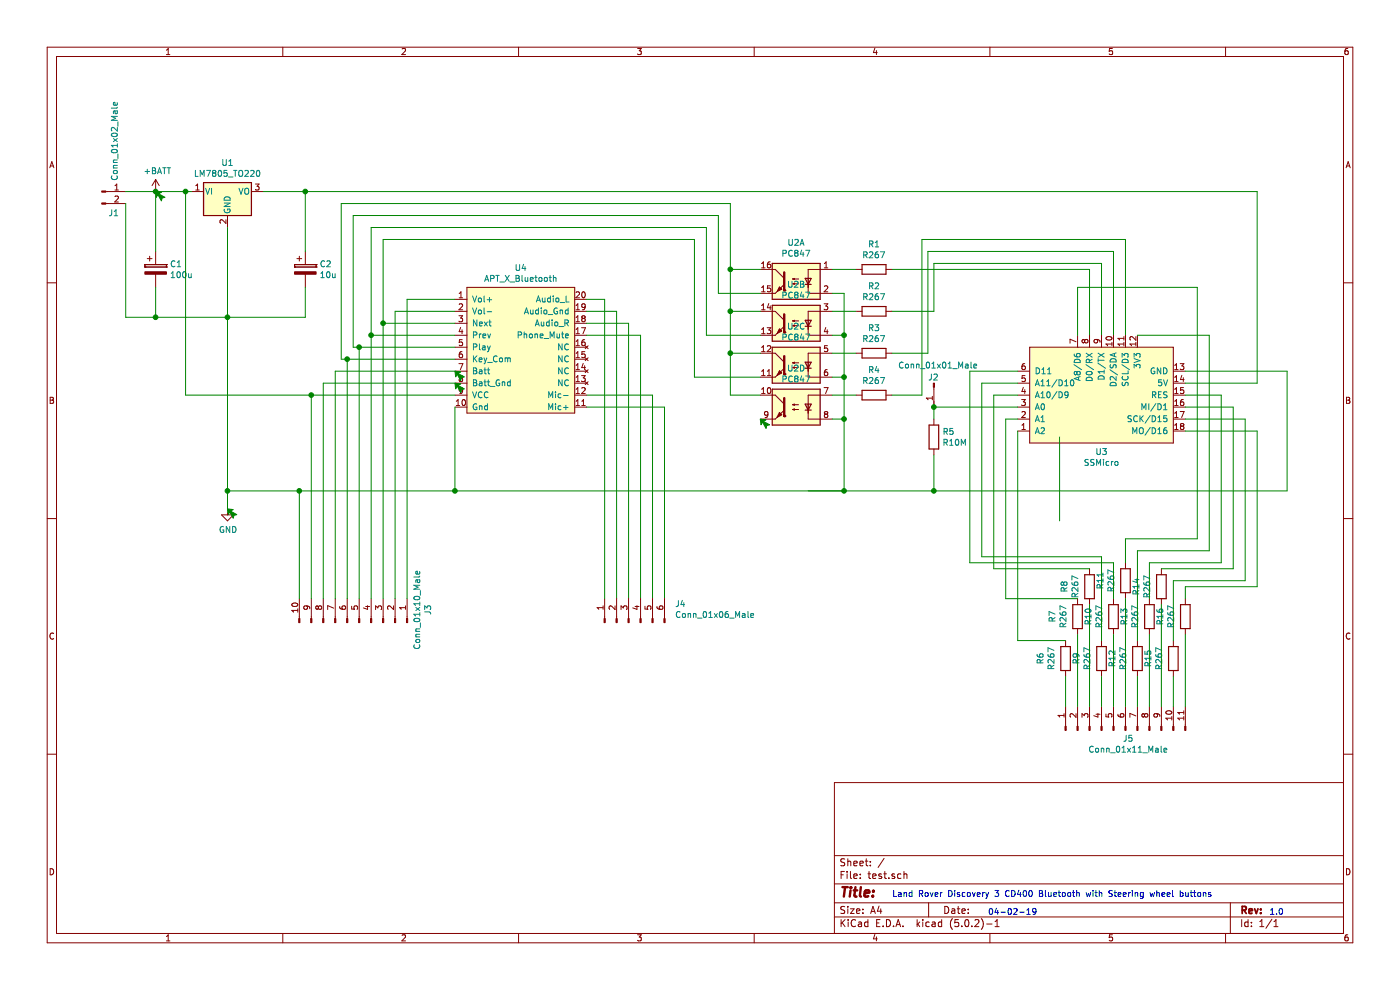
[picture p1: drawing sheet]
EESchema Schematic File Version 4
LIBS:test-cache
EELAYER 26 0
EELAYER END
$Descr A4 11693 8268
encoding utf-8
Sheet 1 1
Title ""
Date ""
Rev ""
Comp ""
Comment1 ""
Comment2 ""
Comment3 ""
Comment4 ""
$EndDescr
$Comp
L power:GND #PWR02
U 1 1
P 1900 4250
F 0 "#PWR02" H 1900 4000 50  0001 C CNN
F 1 "GND" H 1905 4077 50  0000 C CNN
F 2 "" H 1900 4250 50  0001 C CNN
F 3 "" H 1900 4250 50  0001 C CNN
	1    1900 4250
	1    0    0    -1  
$EndComp
$Comp
L Regulator_Linear:LM7805_TO220 U1
U 1 1
P 1900 1600
F 0 "U1" H 1900 1842 50  0000 C CNN
F 1 "LM7805_TO220" H 1900 1751 50  0000 C CNN
F 2 "Package_TO_SOT_THT:TO-220-3_Vertical" H 1900 1825 50  0001 C CIN
F 3 "http://www.fairchildsemi.com/ds/LM/LM7805.pdf" H 1900 1550 50  0001 C CNN
	1    1900 1600
	1    0    0    -1  
$EndComp
$Comp
L Device:CP C1
U 1 1
P 1300 2250
F 0 "C1" H 1418 2296 50  0000 L CNN
F 1 "100u" H 1418 2205 50  0000 L CNN
F 2 "Capacitor_THT:CP_Radial_D8.0mm_P3.80mm" H 1338 2100 50  0001 C CNN
F 3 "~" H 1300 2250 50  0001 C CNN
	1    1300 2250
	1    0    0    -1  
$EndComp
$Comp
L Device:CP C2
U 1 1
P 2550 2250
F 0 "C2" H 2668 2296 50  0000 L CNN
F 1 "10u" H 2668 2205 50  0000 L CNN
F 2 "Capacitor_THT:CP_Radial_D8.0mm_P3.80mm" H 2588 2100 50  0001 C CNN
F 3 "~" H 2550 2250 50  0001 C CNN
	1    2550 2250
	1    0    0    -1  
$EndComp
Wire Wire Line
	2200 1600 2550 1600
Wire Wire Line
	1900 1900 1900 2650
Wire Wire Line
	2550 2100 2550 1600
Wire Wire Line
	2550 2400 2550 2650
Wire Wire Line
	2550 2650 1900 2650
Connection ~ 1900 2650
Wire Wire Line
	1900 2650 1300 2650
Wire Wire Line
	1300 2650 1300 2400
Wire Wire Line
	1300 2100 1300 1600
Connection ~ 1300 1600
Wire Wire Line
	1300 1600 1550 1600
$Comp
L Device:R R5
U 1 1
P 7800 3650
F 0 "R5" H 7870 3696 50  0000 L CNN
F 1 "R10M" H 7870 3605 50  0000 L CNN
F 2 "Resistor_THT:R_Axial_DIN0204_L3.6mm_D1.6mm_P5.08mm_Horizontal" V 7730 3650 50  0001 C CNN
F 3 "~" H 7800 3650 50  0001 C CNN
	1    7800 3650
	1    0    0    -1  
$EndComp
$Comp
L Isolator:PC847 U2
U 1 1
P 6650 2350
F 0 "U2" H 6650 2675 50  0000 C CNN
F 1 "PC847" H 6650 2584 50  0000 C CNN
F 2 "Package_DIP:DIP-16_W7.62mm" H 6450 2150 50  0001 L CIN
F 3 "http://www.soselectronic.cz/a_info/resource/d/pc817.pdf" H 6650 2350 50  0001 L CNN
	1    6650 2350
	-1   0    0    -1  
$EndComp
$Comp
L Isolator:PC847 U2
U 2 1
P 6650 2700
F 0 "U2" H 6650 3025 50  0000 C CNN
F 1 "PC847" H 6650 2934 50  0000 C CNN
F 2 "Package_DIP:DIP-16_W7.62mm" H 6450 2500 50  0001 L CIN
F 3 "http://www.soselectronic.cz/a_info/resource/d/pc817.pdf" H 6650 2700 50  0001 L CNN
	2    6650 2700
	-1   0    0    -1  
$EndComp
$Comp
L Isolator:PC847 U2
U 3 1
P 6650 3050
F 0 "U2" H 6650 3375 50  0000 C CNN
F 1 "PC847" H 6650 3284 50  0000 C CNN
F 2 "Package_DIP:DIP-16_W7.62mm" H 6450 2850 50  0001 L CIN
F 3 "http://www.soselectronic.cz/a_info/resource/d/pc817.pdf" H 6650 3050 50  0001 L CNN
	3    6650 3050
	-1   0    0    -1  
$EndComp
$Comp
L Isolator:PC847 U2
U 4 1
P 6650 3400
F 0 "U2" H 6650 3725 50  0000 C CNN
F 1 "PC847" H 6650 3634 50  0000 C CNN
F 2 "Package_DIP:DIP-16_W7.62mm" H 6450 3200 50  0001 L CIN
F 3 "http://www.soselectronic.cz/a_info/resource/d/pc817.pdf" H 6650 3400 50  0001 L CNN
	4    6650 3400
	-1   0    0    -1  
$EndComp
$Comp
L Device:R R1
U 1 1
P 7300 2250
F 0 "R1" V 7507 2250 50  0000 C CNN
F 1 "R267" V 7416 2250 50  0000 C CNN
F 2 "Resistor_THT:R_Axial_DIN0204_L3.6mm_D1.6mm_P5.08mm_Horizontal" V 7230 2250 50  0001 C CNN
F 3 "~" H 7300 2250 50  0001 C CNN
	1    7300 2250
	0    -1   -1   0   
$EndComp
$Comp
L Device:R R2
U 1 1
P 7300 2600
F 0 "R2" V 7507 2600 50  0000 C CNN
F 1 "R267" V 7416 2600 50  0000 C CNN
F 2 "Resistor_THT:R_Axial_DIN0204_L3.6mm_D1.6mm_P5.08mm_Horizontal" V 7230 2600 50  0001 C CNN
F 3 "~" H 7300 2600 50  0001 C CNN
	1    7300 2600
	0    -1   -1   0   
$EndComp
$Comp
L Device:R R3
U 1 1
P 7300 2950
F 0 "R3" V 7507 2950 50  0000 C CNN
F 1 "R267" V 7416 2950 50  0000 C CNN
F 2 "Resistor_THT:R_Axial_DIN0204_L3.6mm_D1.6mm_P5.08mm_Horizontal" V 7230 2950 50  0001 C CNN
F 3 "~" H 7300 2950 50  0001 C CNN
	1    7300 2950
	0    -1   -1   0   
$EndComp
$Comp
L Device:R R4
U 1 1
P 7300 3300
F 0 "R4" V 7507 3300 50  0000 C CNN
F 1 "R267" V 7416 3300 50  0000 C CNN
F 2 "Resistor_THT:R_Axial_DIN0204_L3.6mm_D1.6mm_P5.08mm_Horizontal" V 7230 3300 50  0001 C CNN
F 3 "~" H 7300 3300 50  0001 C CNN
	1    7300 3300
	0    -1   -1   0   
$EndComp
Wire Wire Line
	6950 2450 7050 2450
Wire Wire Line
	7050 2800 6950 2800
Wire Wire Line
	7050 3150 6950 3150
Connection ~ 7050 2800
Wire Wire Line
	7050 3500 6950 3500
Connection ~ 7050 3150
Wire Wire Line
	7050 3500 7050 4100
Connection ~ 7050 3500
Connection ~ 7050 4100
Wire Wire Line
	7800 3800 7800 4100
Connection ~ 7800 4100
Wire Wire Line
	7800 3350 7800 3400
Wire Wire Line
	9400 2800 9400 2000
Wire Wire Line
	7700 2000 7700 3300
Wire Wire Line
	9300 2800 9300 2100
Wire Wire Line
	7750 2100 7750 2950
Wire Wire Line
	9200 2800 9200 2200
Wire Wire Line
	7800 2200 7800 2600
Wire Wire Line
	9100 2800 9100 2250
$Comp
L MCU_Module_Modified:SSMicro U3
U 1 1
P 9250 3000
F 0 "U3" H 9200 2228 50  0000 C CNN
F 1 "SSMicro" H 9200 2137 50  0000 C CNN
F 2 "SS_Micro:SS_Micro" H 8650 3150 50  0001 C CNN
F 3 "" H 8650 3150 50  0001 C CNN
	1    9250 3000
	1    0    0    -1  
$EndComp
Wire Wire Line
	9900 3100 10750 3100
Wire Wire Line
	10750 3100 10750 4100
Wire Wire Line
	9900 3200 10500 3200
Wire Wire Line
	10500 1600 10500 3200
Connection ~ 7800 3400
Wire Wire Line
	7800 3400 7800 3500
Wire Wire Line
	7450 2600 7800 2600
Wire Wire Line
	7450 2950 7750 2950
Wire Wire Line
	7450 3300 7700 3300
Wire Wire Line
	7700 2000 9400 2000
Wire Wire Line
	7800 2200 9200 2200
Wire Wire Line
	7450 2250 9100 2250
Wire Wire Line
	7750 2100 9300 2100
$Comp
L Connector:Conn_01x01_Male J2
U 1 1
P 7800 3200
F 0 "J2" V 7750 3150 50  0000 L CNN
F 1 "Conn_01x01_Male" V 7650 2900 50  0000 L CNN
F 2 "Connector_PinHeader_2.54mm:PinHeader_1x01_P2.54mm_Vertical" H 7800 3200 50  0001 C CNN
F 3 "~" H 7800 3200 50  0001 C CNN
	1    7800 3200
	0    1    1    0   
$EndComp
Wire Wire Line
	1900 2650 1900 4100
Wire Wire Line
	1900 4100 2500 4100
Connection ~ 1900 4100
Wire Wire Line
	1900 4100 1900 4250
Wire Wire Line
	2550 1600 10500 1600
Connection ~ 2550 1600
Wire Wire Line
	7050 2450 7050 2800
Wire Wire Line
	7050 2800 7050 3150
Wire Wire Line
	7050 3150 7050 3500
Wire Wire Line
	7150 2250 6950 2250
Wire Wire Line
	7150 2600 6950 2600
Wire Wire Line
	7150 2950 6950 2950
Wire Wire Line
	7150 3300 6950 3300
Text Notes 7450 7500 0    50   ~ 0
Land Rover Discovery 3 CD400 Bluetooth with Steering wheel buttons
Text Notes 8250 7650 0    50   ~ 0
04-02-19
Text Notes 10600 7650 0    50   ~ 0
1.0
$Comp
L Connector:Conn_01x02_Male J1
U 1 1
P 850 1600
F 0 "J1" H 950 1450 50  0000 C TNN
F 1 "Conn_01x02_Male" V 956 1687 50  0000 L CNN
F 2 "Connector_PinHeader_2.54mm:PinHeader_1x02_P2.54mm_Vertical" H 850 1600 50  0001 C CNN
F 3 "~" H 850 1600 50  0001 C CNN
	1    850  1600
	1    0    0    -1  
$EndComp
Wire Wire Line
	1300 2650 1050 2650
Wire Wire Line
	1050 2650 1050 1700
Connection ~ 1300 2650
Wire Wire Line
	1050 1600 1300 1600
$Comp
L power:+BATT #PWR01
U 1 1
P 1300 1600
F 0 "#PWR01" H 1300 1450 50  0001 C CNN
F 1 "+BATT" H 1315 1773 50  0000 C CNN
F 2 "" H 1300 1600 50  0001 C CNN
F 3 "" H 1300 1600 50  0001 C CNN
	1    1300 1600
	1    0    0    -1  
$EndComp
$Comp
L MCU_Module_Modified:APT_X_Bluetooth U4
U 1 1
P 4350 2050
F 0 "U4" H 4350 1865 50  0000 C CNN
F 1 "APT_X_Bluetooth" H 4350 1774 50  0000 C CNN
F 2 "SS_Micro:DIP-20_1200_ELL" H 4350 2050 50  0001 C CNN
F 3 "" H 4350 2050 50  0001 C CNN
	1    4350 2050
	1    0    0    -1  
$EndComp
Connection ~ 1550 1600
Wire Wire Line
	1550 1600 1600 1600
Wire Wire Line
	3800 3300 2600 3300
Wire Wire Line
	1550 3300 1550 1600
Wire Wire Line
	3800 3400 3800 4100
Connection ~ 3800 4100
Wire Wire Line
	3800 3000 2900 3000
Wire Wire Line
	2850 3000 2850 1700
Wire Wire Line
	2850 1700 6100 1700
Wire Wire Line
	6100 1700 6100 2250
Wire Wire Line
	6100 2250 6350 2250
Wire Wire Line
	6350 2600 6100 2600
Wire Wire Line
	6100 2600 6100 2250
Connection ~ 6100 2250
Wire Wire Line
	6350 2950 6100 2950
Wire Wire Line
	6100 2950 6100 2600
Connection ~ 6100 2600
Wire Wire Line
	6350 3300 6100 3300
Wire Wire Line
	6100 3300 6100 2950
Connection ~ 6100 2950
Wire Wire Line
	6350 2450 6000 2450
Wire Wire Line
	6000 2450 6000 1800
Wire Wire Line
	6000 1800 2950 1800
Wire Wire Line
	2950 1800 2950 2900
Wire Wire Line
	2950 2900 3000 2900
Wire Wire Line
	6350 2800 5900 2800
Wire Wire Line
	5900 2800 5900 1900
Wire Wire Line
	5900 1900 3100 1900
Wire Wire Line
	3100 1900 3100 2800
Wire Wire Line
	3100 2800 3800 2800
Wire Wire Line
	5800 3150 5800 2000
Wire Wire Line
	5800 2000 3200 2000
Wire Wire Line
	3200 2000 3200 2700
Wire Wire Line
	3200 2700 3800 2700
Wire Wire Line
	5800 3150 6350 3150
$Comp
L Connector:Conn_01x10_Male J3
U 1 1
P 3000 5200
F 0 "J3" H 3106 5778 50  0000 C CNN
F 1 "Conn_01x10_Male" H 3106 5687 50  0000 C CNN
F 2 "Connector_PinHeader_2.54mm:PinHeader_1x10_P2.54mm_Vertical" H 3000 5200 50  0001 C CNN
F 3 "~" H 3000 5200 50  0001 C CNN
	1    3000 5200
	0    1    -1   0   
$EndComp
Wire Wire Line
	3800 2500 3400 2500
Wire Wire Line
	3400 2500 3400 5000
Wire Wire Line
	3800 2600 3300 2600
Wire Wire Line
	3300 2600 3300 5000
Wire Wire Line
	3200 2700 3200 5000
Connection ~ 3200 2700
Wire Wire Line
	3100 2800 3100 5000
Connection ~ 3100 2800
Wire Wire Line
	3000 5000 3000 2900
Connection ~ 3000 2900
Wire Wire Line
	3000 2900 3800 2900
Wire Wire Line
	2900 5000 2900 3000
Connection ~ 2900 3000
Wire Wire Line
	2900 3000 2850 3000
Wire Wire Line
	3800 3100 2800 3100
Wire Wire Line
	2800 3100 2800 5000
Wire Wire Line
	3800 3200 2700 3200
Wire Wire Line
	2700 3200 2700 5000
Wire Wire Line
	2600 5000 2600 3300
Connection ~ 2600 3300
Wire Wire Line
	2600 3300 1550 3300
Wire Wire Line
	2500 5000 2500 4100
Connection ~ 2500 4100
Wire Wire Line
	2500 4100 3800 4100
Wire Wire Line
	5050 2500 4900 2500
Wire Wire Line
	5150 2600 4900 2600
Wire Wire Line
	5250 5000 5250 2700
Wire Wire Line
	5250 2700 4900 2700
Wire Wire Line
	5350 5000 5350 2800
Wire Wire Line
	5350 2800 4900 2800
Wire Wire Line
	5450 5000 5450 3300
Wire Wire Line
	5450 3300 4900 3300
Wire Wire Line
	5550 5000 5550 3400
Wire Wire Line
	5550 3400 4900 3400
Wire Wire Line
	5150 2600 5150 5000
$Comp
L Connector:Conn_01x06_Male J4
U 1 1
P 5250 5200
F 0 "J4" V 5403 4813 50  0000 R CNN
F 1 "Conn_01x06_Male" V 5312 4813 50  0000 R CNN
F 2 "Connector_PinHeader_2.54mm:PinHeader_1x06_P2.54mm_Vertical" H 5250 5200 50  0001 C CNN
F 3 "~" H 5250 5200 50  0001 C CNN
	1    5250 5200
	0    -1   -1   0   
$EndComp
Wire Wire Line
	5050 2500 5050 5000
$Comp
L Connector:Conn_01x11_Male J5
U 1 1
P 9400 6100
F 0 "J5" V 9328 6077 50  0000 C CNN
F 1 "Conn_01x11_Male" V 9237 6077 50  0000 C CNN
F 2 "Connector_PinHeader_2.54mm:PinHeader_1x11_P2.54mm_Vertical" H 9400 6100 50  0001 C CNN
F 3 "~" H 9400 6100 50  0001 C CNN
	1    9400 6100
	0    -1   -1   0   
$EndComp
Wire Wire Line
	8500 3500 8400 3500
Wire Wire Line
	8500 3300 8300 3300
Wire Wire Line
	7050 4100 7800 4100
Wire Wire Line
	6750 4100 7050 4100
Wire Wire Line
	7800 4100 10750 4100
Wire Wire Line
	3800 4100 7050 4100
Wire Wire Line
	7800 3400 8500 3400
Wire Wire Line
	8500 3200 8200 3200
Wire Wire Line
	8500 3100 8100 3100
Wire Wire Line
	9000 2800 9000 2400
Wire Wire Line
	9000 2400 10000 2400
Wire Wire Line
	8850 3650 8850 4350
Wire Wire Line
	9500 2800 10100 2800
Wire Wire Line
	9900 3300 10200 3300
Wire Wire Line
	9900 3400 10300 3400
Wire Wire Line
	9900 3500 10400 3500
Wire Wire Line
	9900 3600 10500 3600
Wire Wire Line
	10500 3600 10500 4900
$Comp
L Device:R R6
U 1 1
P 8900 5500
F 0 "R6" V 9107 5500 50  0000 C CNN
F 1 "R267" V 9016 5500 50  0000 C CNN
F 2 "Resistor_THT:R_Axial_DIN0204_L3.6mm_D1.6mm_P5.08mm_Horizontal" V 8830 5500 50  0001 C CNN
F 3 "~" H 8900 5500 50  0001 C CNN
	1    8900 5500
	-1   0    0    1   
$EndComp
$Comp
L Device:R R7
U 1 1
P 9000 5150
F 0 "R7" V 9207 5150 50  0000 C CNN
F 1 "R267" V 9116 5150 50  0000 C CNN
F 2 "Resistor_THT:R_Axial_DIN0204_L3.6mm_D1.6mm_P5.08mm_Horizontal" V 8930 5150 50  0001 C CNN
F 3 "~" H 9000 5150 50  0001 C CNN
	1    9000 5150
	-1   0    0    1   
$EndComp
$Comp
L Device:R R8
U 1 1
P 9100 4900
F 0 "R8" V 9307 4900 50  0000 C CNN
F 1 "R267" V 9216 4900 50  0000 C CNN
F 2 "Resistor_THT:R_Axial_DIN0204_L3.6mm_D1.6mm_P5.08mm_Horizontal" V 9030 4900 50  0001 C CNN
F 3 "~" H 9100 4900 50  0001 C CNN
	1    9100 4900
	-1   0    0    1   
$EndComp
$Comp
L Device:R R9
U 1 1
P 9200 5500
F 0 "R9" V 9407 5500 50  0000 C CNN
F 1 "R267" V 9316 5500 50  0000 C CNN
F 2 "Resistor_THT:R_Axial_DIN0204_L3.6mm_D1.6mm_P5.08mm_Horizontal" V 9130 5500 50  0001 C CNN
F 3 "~" H 9200 5500 50  0001 C CNN
	1    9200 5500
	-1   0    0    1   
$EndComp
$Comp
L Device:R R10
U 1 1
P 9300 5150
F 0 "R10" V 9507 5150 50  0000 C CNN
F 1 "R267" V 9416 5150 50  0000 C CNN
F 2 "Resistor_THT:R_Axial_DIN0204_L3.6mm_D1.6mm_P5.08mm_Horizontal" V 9230 5150 50  0001 C CNN
F 3 "~" H 9300 5150 50  0001 C CNN
	1    9300 5150
	-1   0    0    1   
$EndComp
$Comp
L Device:R R12
U 1 1
P 9500 5500
F 0 "R12" V 9707 5500 50  0000 C CNN
F 1 "R267" V 9616 5500 50  0000 C CNN
F 2 "Resistor_THT:R_Axial_DIN0204_L3.6mm_D1.6mm_P5.08mm_Horizontal" V 9430 5500 50  0001 C CNN
F 3 "~" H 9500 5500 50  0001 C CNN
	1    9500 5500
	-1   0    0    1   
$EndComp
$Comp
L Device:R R13
U 1 1
P 9600 5150
F 0 "R13" V 9807 5150 50  0000 C CNN
F 1 "R267" V 9716 5150 50  0000 C CNN
F 2 "Resistor_THT:R_Axial_DIN0204_L3.6mm_D1.6mm_P5.08mm_Horizontal" V 9530 5150 50  0001 C CNN
F 3 "~" H 9600 5150 50  0001 C CNN
	1    9600 5150
	-1   0    0    1   
$EndComp
$Comp
L Device:R R14
U 1 1
P 9700 4900
F 0 "R14" V 9907 4900 50  0000 C CNN
F 1 "R267" V 9816 4900 50  0000 C CNN
F 2 "Resistor_THT:R_Axial_DIN0204_L3.6mm_D1.6mm_P5.08mm_Horizontal" V 9630 4900 50  0001 C CNN
F 3 "~" H 9700 4900 50  0001 C CNN
	1    9700 4900
	-1   0    0    1   
$EndComp
$Comp
L Device:R R15
U 1 1
P 9800 5500
F 0 "R15" V 10007 5500 50  0000 C CNN
F 1 "R267" V 9916 5500 50  0000 C CNN
F 2 "Resistor_THT:R_Axial_DIN0204_L3.6mm_D1.6mm_P5.08mm_Horizontal" V 9730 5500 50  0001 C CNN
F 3 "~" H 9800 5500 50  0001 C CNN
	1    9800 5500
	-1   0    0    1   
$EndComp
$Comp
L Device:R R16
U 1 1
P 9900 5150
F 0 "R16" V 10107 5150 50  0000 C CNN
F 1 "R267" V 10016 5150 50  0000 C CNN
F 2 "Resistor_THT:R_Axial_DIN0204_L3.6mm_D1.6mm_P5.08mm_Horizontal" V 9830 5150 50  0001 C CNN
F 3 "~" H 9900 5150 50  0001 C CNN
	1    9900 5150
	-1   0    0    1   
$EndComp
$Comp
L Device:R R11
U 1 1
P 9400 4850
F 0 "R11" V 9607 4850 50  0000 C CNN
F 1 "R267" V 9516 4850 50  0000 C CNN
F 2 "Resistor_THT:R_Axial_DIN0204_L3.6mm_D1.6mm_P5.08mm_Horizontal" V 9330 4850 50  0001 C CNN
F 3 "~" H 9400 4850 50  0001 C CNN
	1    9400 4850
	-1   0    0    1   
$EndComp
Wire Wire Line
	8500 5350 8900 5350
Wire Wire Line
	8500 3600 8500 5350
Wire Wire Line
	8900 5650 8900 5900
Wire Wire Line
	10000 2400 10000 4500
Wire Wire Line
	9000 5300 9000 5900
Wire Wire Line
	9000 5000 8400 5000
Wire Wire Line
	8400 3500 8400 5000
Wire Wire Line
	8300 4750 9100 4750
Wire Wire Line
	8300 3300 8300 4750
Wire Wire Line
	9100 5050 9100 5900
Wire Wire Line
	8200 3200 8200 4650
Wire Wire Line
	9200 5650 9200 5900
Wire Wire Line
	9300 5300 9300 5900
Wire Wire Line
	9300 5000 9300 4700
Wire Wire Line
	9300 4700 8100 4700
Wire Wire Line
	8100 3100 8100 4700
Wire Wire Line
	9400 5000 9400 5900
Wire Wire Line
	10000 4500 9400 4500
Wire Wire Line
	9400 4500 9400 4700
Wire Wire Line
	9500 5650 9500 5900
Wire Wire Line
	9500 4600 10100 4600
Wire Wire Line
	10100 2800 10100 4600
Wire Wire Line
	9500 4600 9500 5350
Wire Wire Line
	9600 5900 9600 5300
Wire Wire Line
	9600 5000 9600 4700
Wire Wire Line
	9600 4700 10200 4700
Wire Wire Line
	9700 5900 9700 5050
Wire Wire Line
	9700 4750 10300 4750
Wire Wire Line
	9800 5350 9800 4850
Wire Wire Line
	9800 4850 10400 4850
Wire Wire Line
	9800 5650 9800 5900
Wire Wire Line
	9900 5900 9900 5300
Wire Wire Line
	9900 5000 9900 4900
Wire Wire Line
	9900 4900 10500 4900
Wire Wire Line
	10200 3300 10200 4700
Wire Wire Line
	10300 3400 10300 4750
Wire Wire Line
	10400 3500 10400 4850
Wire Wire Line
	9200 4650 8200 4650
Wire Wire Line
	9200 4650 9200 5350
$EndSCHEMATC
